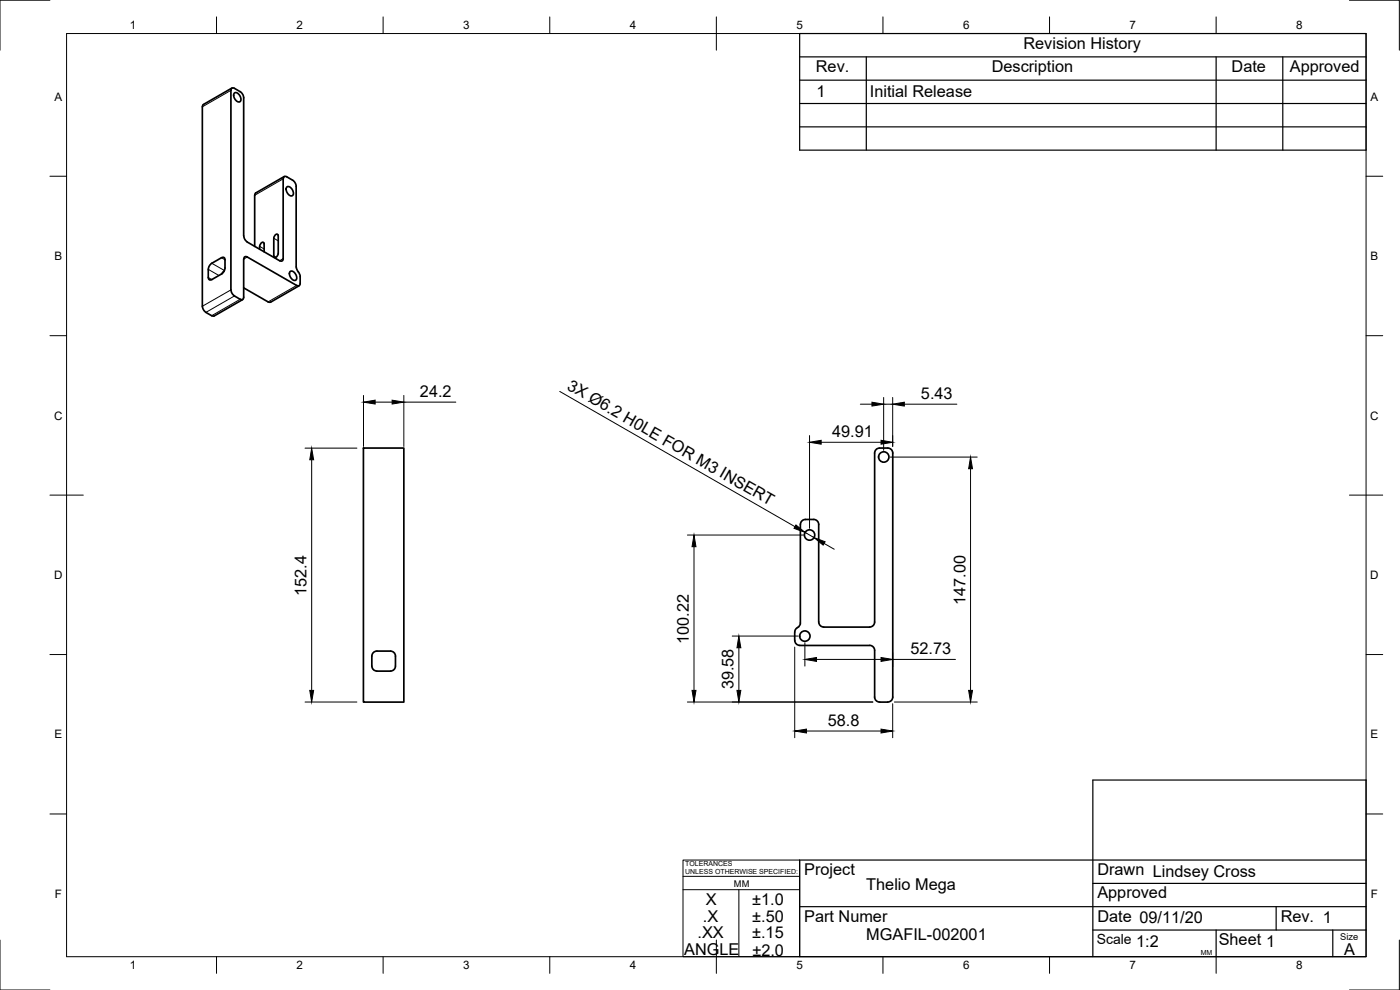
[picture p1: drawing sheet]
<svg xmlns="http://www.w3.org/2000/svg" width="420mm" height="297mm" viewBox="0 0 420 297" stroke-linecap="round" stroke-linejoin="round" font-family="sans-serif">
<!-- layer: Visible -->
<g fill="none" stroke="#000" stroke-width=".51">
<path d="M60.7 32.1v59.8M69.6 26.4l-8.5 5-.4 .6M70.3 27.9a1.73 1.73 0 0 1 2 2.3 .94 .94 0 0 1-1 .4 .94 .94 0 0 1-.7-.8l-.5-1.2zM85.3 53l-8.5 4.9-.3 .4-.1 15.6M86.1 56.1a1.73 1.73 0 0 1 1.9 2.3 .94 .94 0 0 1-1 .4 .94 .94 0 0 1-.7-.8l-.4-1.3zM87.8 54.1l-1.7-1.1a.67 .67 0 0 0-.8 0 .67 .67 0 0 0-.3 .7l-.1 24.3a.64 .64 0 0 1-1 .2l-9.7-5.6-.6-.6-.5-1.2v-41.5l-.2-.8a4.1 4.1 0 0 0-2.5-2 .65 .65 0 0 0-.8-.1 .65 .65 0 0 0-.3 .7v59.9l.2 .8 .9 1M87.8 54.1l.9 1 .2 .8v24.2l.2 .7 .9 1.8v2.8a.61 .61 0 0 1-1 .2M77.9 73.9v.9M79.3 73.1l-.2-.4-.5 .1-.5 .5-.2 .6M79.3 73.2v2.4M83.5 70.7l-.2-.4h-.5l-.4 .5-.2 .7v5.3l.4 .5 .5-.3 .4-1v-5.3M60.7 91.9l.2 .8 .9 1"/>
<path d="M61.8 93.7l1.7 1M63.5 94.7l.8 .1M67.3 81.3l-.7 .8M67.5 80.4l-.2 .8-.5 .7-3.2 2a.65 .65 0 0 1-.8 0 .65 .65 0 0 1-.3-.6v-2.5l.5-1.2 .6-.6 2.9-1.7a.64 .64 0 0 1 .7 0 .64 .64 0 0 1 .3 .6v2.5M70.4 88.8l1.7 1a.64 .64 0 0 0 .7 0 .64 .64 0 0 0 .3-.6M72.8 89.9l-8.5 4.9M73.1 86.4l7.4 4.2M87.1 81.5a1.73 1.73 0 0 1 1.9 2.2 .94 .94 0 0 1-1 .4 .94 .94 0 0 1-.7-.7l-.4-1.3zM89 85.6l-14.8-8.5a.64 .64 0 0 0-.7-.1 .64 .64 0 0 0-.3 .7l-.1 11.5M89.8 85.7l-8.6 4.9h-.7M109.1 134.4h12.1v76.3h-12.1zM240.2 157.4v29.5a1.49 1.49 0 0 1-.8 1.4"/>
<path d="M241.7 155.9h2.5a1.49 1.49 0 0 1 1.5 1.5v29.2a1.49 1.49 0 0 0 1.5 1.5l13.8 .1M241.7 155.9a1.49 1.49 0 0 0-1.5 1.4M111.6 196.9v3M111.6 196.8a1.49 1.49 0 0 1 1.5-1.4h4.1a1.49 1.49 0 0 1 1.5 1.4v3.1a1.49 1.49 0 0 1-1.5 1.4l-4.1 .1a1.54 1.54 0 0 1-1.5-1.5M238.5 189.6v2.5a1.49 1.49 0 0 0 1.5 1.5l21 .1M239.4 188.3a1.49 1.49 0 0 0-.9 1.3M261 188.1a1.49 1.49 0 0 0 1.5-1.4v-50.8a1.49 1.49 0 0 1 1.5-1.5h2.4a1.49 1.49 0 0 1 1.5 1.5v73.2a1.49 1.49 0 0 1-1.5 1.5M261 193.6a1.49 1.49 0 0 1 1.5 1.5v14a1.49 1.49 0 0 0 1.5 1.5M264 210.7h2.4"/>
<circle cx="265.2" cy="137.1" r="1.56"/>
<circle cx="243" cy="160.5" r="1.56"/>
<circle cx="241.5" cy="190.9" r="1.56"/>
</g>
<!-- layer: Visible Narrow -->
<g fill="none" stroke="#000" stroke-width=".3">
<path d="M69.3 27.1l-8.6 5M85 53.7l-8.6 4.9M63.6 79l3.8 2.2M66.5 77.3l1 .6M74.2 77.1l-1.1 .6M77.9 73.9l1.4 .8M82.2 76.8l.6 .4M82.2 71.5l1.3 .8M85 77.6l-1.1 .6M62.5 83.3l1.1 .6M62.5 80.8l3.2 1.9M69.3 87l-8.6 4.9"/>
<path d="M70.4 88.8l-8.6 4.9M72.1 89.8l-8.6 4.9M89 85.6l-8.5 5"/>
</g>
<!-- layer: Border -->
<g fill="none" stroke="#000" stroke-width=".3">
<path d="M15 .1h-15v15M20 10.1h390v276.9h-390zM65 5.1v5M115 5.1v5M165 5.1v5M215 5.1v10M265 5.1v5M315 5.1v5M365 5.1v5M405 .1h15v15M15 52.9h5M410 52.9h5"/>
<path d="M15 100.7h5M410 100.7h5M15 148.6h10M405 148.6h10M15 196.4h5M410 196.4h5M15 244.2h5M410 244.2h5M0 282.1v14.9h15M65 287v5M115 287v5M165 287v5"/>
<path d="M215 282.1v9.9M265 287v5M315 287v5M365 287v5M420 282.1v14.9h-15"/>
</g>
<!-- layer: TitleBlock -->
<g fill="none" stroke="#000" stroke-width=".36">
<path d="M240 10.1h170v34.9h-170zM240 17.1h170M260 17.1v27.9M365 17.1v27.9M385 17.1v27.9M240 38.1h170M240 31.1h170M240 24.1h170M410 258h-170v29h170v-53h-82v53M240 272h170M328 279h82M328 265.1h82"/>
<path d="M365 279v8M383 272v7M400 279v8"/>
</g>
<path d="M205 258h35v29h-35zM205 262.9h35M205 266.9h35M221.7 266.9v20" fill="none" stroke="#000" stroke-width=".3"/>
<!-- layer: Dimensions -->
<g fill="none" stroke="#000" stroke-width=".3">
<path d="M109.1 118.6v15.3M121.2 118.6v15.3M168 117.4l70.6 40.6M265.2 119.3v15.8M267.9 119.3v14.6M91.5 134.5h15.6M93.5 138v69.1M112.6 120.7h5.1M121.2 120.7h15.6M243 130.7v27.8M246.4 132.7h18M258.2 121.3h3.5"/>
<path d="M265.2 121.3h2.7M267.2 137.1h26.1M271.4 121.3h15.8M241.6 159.8l2.7 1.5M291.3 140.6v66.5M206.3 160.5h34.7M208.3 164v43.1M247.3 163.1l3.1 1.7M219.8 190.8h19.7M221.7 194.4v12.7M238.5 194.1v27.2M241.6 192.9v7"/>
<path d="M245 197.9h19.4M267.9 195.9v4.2M267.9 197.9h18.8M91.5 210.6h15.6M206.3 210.6h55.7M242 219.3h22.4M267.9 211.1v10.2M268.4 210.6h24.9"/>
</g>
<g fill="#000" stroke="#000" stroke-width=".3">
<path d="M93.5 134.5l.6 3.5h-1.1zM109.1 120.7l3.5-.6v1.1zM117.7 120.1l3.5 .6-3.5 .5zM243 132.7l3.4-.6v1.2zM261.7 120.7l3.5 .6-3.5 .5zM264.4 132.1l3.5 .6-3.5 .6zM267.9 121.3l3.5-.6v1.1zM238.9 157.5l2.7 2.3-3.3-1.3zM291.3 137.1l.6 3.5h-1.2zM208.3 160.5l.6 3.5h-1.2zM244.3 161.3l3.3 1.2-.6 1.1zM221.7 190.8l.6 3.6h-1.1z"/>
<path d="M241.6 197.9l3.4-.6v1.1zM264.4 197.3l3.5 .6-3.5 .5zM93 207.1h1.1l-.6 3.5zM207.7 207.1h1.2l-.6 3.5zM221.2 207.1h1.1l-.6 3.5zM238.5 219.3l3.5-.5v1.1zM264.4 218.8l3.5 .5-3.5 .6zM290.7 207.1h1.2l-.6 3.5z"/>
</g>
<g font-size="4.9">
<text x="307.1" y="14.6">Revision History</text>
<text x="244.9" y="21.6">Rev.</text>
<text x="297.6" y="21.6">Description</text>
<text x="369.6" y="21.6">Date</text>
<text x="387.1" y="21.6">Approved</text>
<text x="245" y="29.1">1</text>
<text x="261.1" y="29.1">Initial Release</text>
<text x="126" y="119.2">24.2</text>
<text x="169.9" y="116.7" transform="rotate(30 169.9 116.7)">3X Ø6.2 H0LE FOR M3 INSERT</text>
<text x="276.4" y="119.7">5.43</text>
<text x="249.7" y="131.1">49.91</text>
<text x="92" y="178.8" transform="rotate(-90 92 178.8)">152.4</text>
<text x="289.7" y="181.5" transform="rotate(-90 289.7 181.5)">147.00</text>
<text x="206.7" y="193.2" transform="rotate(-90 206.7 193.2)">100.22</text>
<text x="273.2" y="196.3">52.73</text>
<text x="220.2" y="206.9" transform="rotate(-90 220.2 206.9)">39.58</text>
<text x="248.5" y="217.8">58.8</text>
<text x="241.3" y="262.6">Project</text>
<text x="329.3" y="262.6">Drawn Lindsey Cross</text>
<text x="260" y="267">Thelio Mega</text>
<text x="329.3" y="269.5">Approved</text>
<text x="211.9" y="271.6">X</text>
<text x="225.8" y="271.6">±1.0</text>
<text x="209.3" y="281.5">.XX</text>
<text x="211" y="276.5">.X</text>
<text x="225.7" y="281.6">±.15</text>
<text x="225.8" y="276.6">±.50</text>
<text x="241.3" y="276.5">Part Numer</text>
<text x="329.3" y="276.5">Date 09/11/20</text>
<text x="384.3" y="276.5">Rev. 1</text>
<text x="205.3" y="286.6">ANGLE</text>
<text x="225.8" y="286.7">±2.0</text>
<text x="260" y="282.1">MGAFIL-002001</text>
<text x="341" y="284">1:2</text>
<text x="365.8" y="283.6">Sheet 1</text>
<text x="403.4" y="286.5">A</text>
</g>
<text font-size="4.2" x="329.1" y="283.1">Scale</text>
<g font-size="3.5">
<text x="39" y="8.8">1</text>
<text x="89" y="8.8">2</text>
<text x="139" y="8.8">3</text>
<text x="189" y="8.8">4</text>
<text x="239" y="8.8">5</text>
<text x="289" y="8.8">6</text>
<text x="339" y="8.8">7</text>
<text x="389" y="8.8">8</text>
<text x="16.3" y="30.2">A</text>
<text x="411.3" y="30.2">A</text>
<text x="16.3" y="78">B</text>
<text x="411.3" y="78">B</text>
<text x="16.2" y="125.9">C</text>
<text x="411.2" y="125.9">C</text>
<text x="16.2" y="173.7">D</text>
<text x="411.2" y="173.7">D</text>
<text x="16.3" y="221.6">E</text>
<text x="411.3" y="221.6">E</text>
<text x="16.4" y="269.4">F</text>
<text x="411.4" y="269.4">F</text>
<text x="39" y="290.8">1</text>
<text x="89" y="290.8">2</text>
<text x="139" y="290.8">3</text>
<text x="189" y="290.8">4</text>
<text x="239" y="290.8">5</text>
<text x="289" y="290.8">6</text>
<text x="339" y="290.8">7</text>
<text x="389" y="290.8">8</text>
</g>
<g font-size="2.8">
<text x="220.3" y="266.1">MM</text>
<text x="402.3" y="282.1">Size</text>
</g>
<g font-size="2.1">
<text x="205.6" y="259.8">TOLERANCES</text>
<text x="205.6" y="262.3">UNLESS OTHERWISE SPECIFIED:</text>
<text x="360.4" y="286.5">MM</text>
</g>
</svg>
